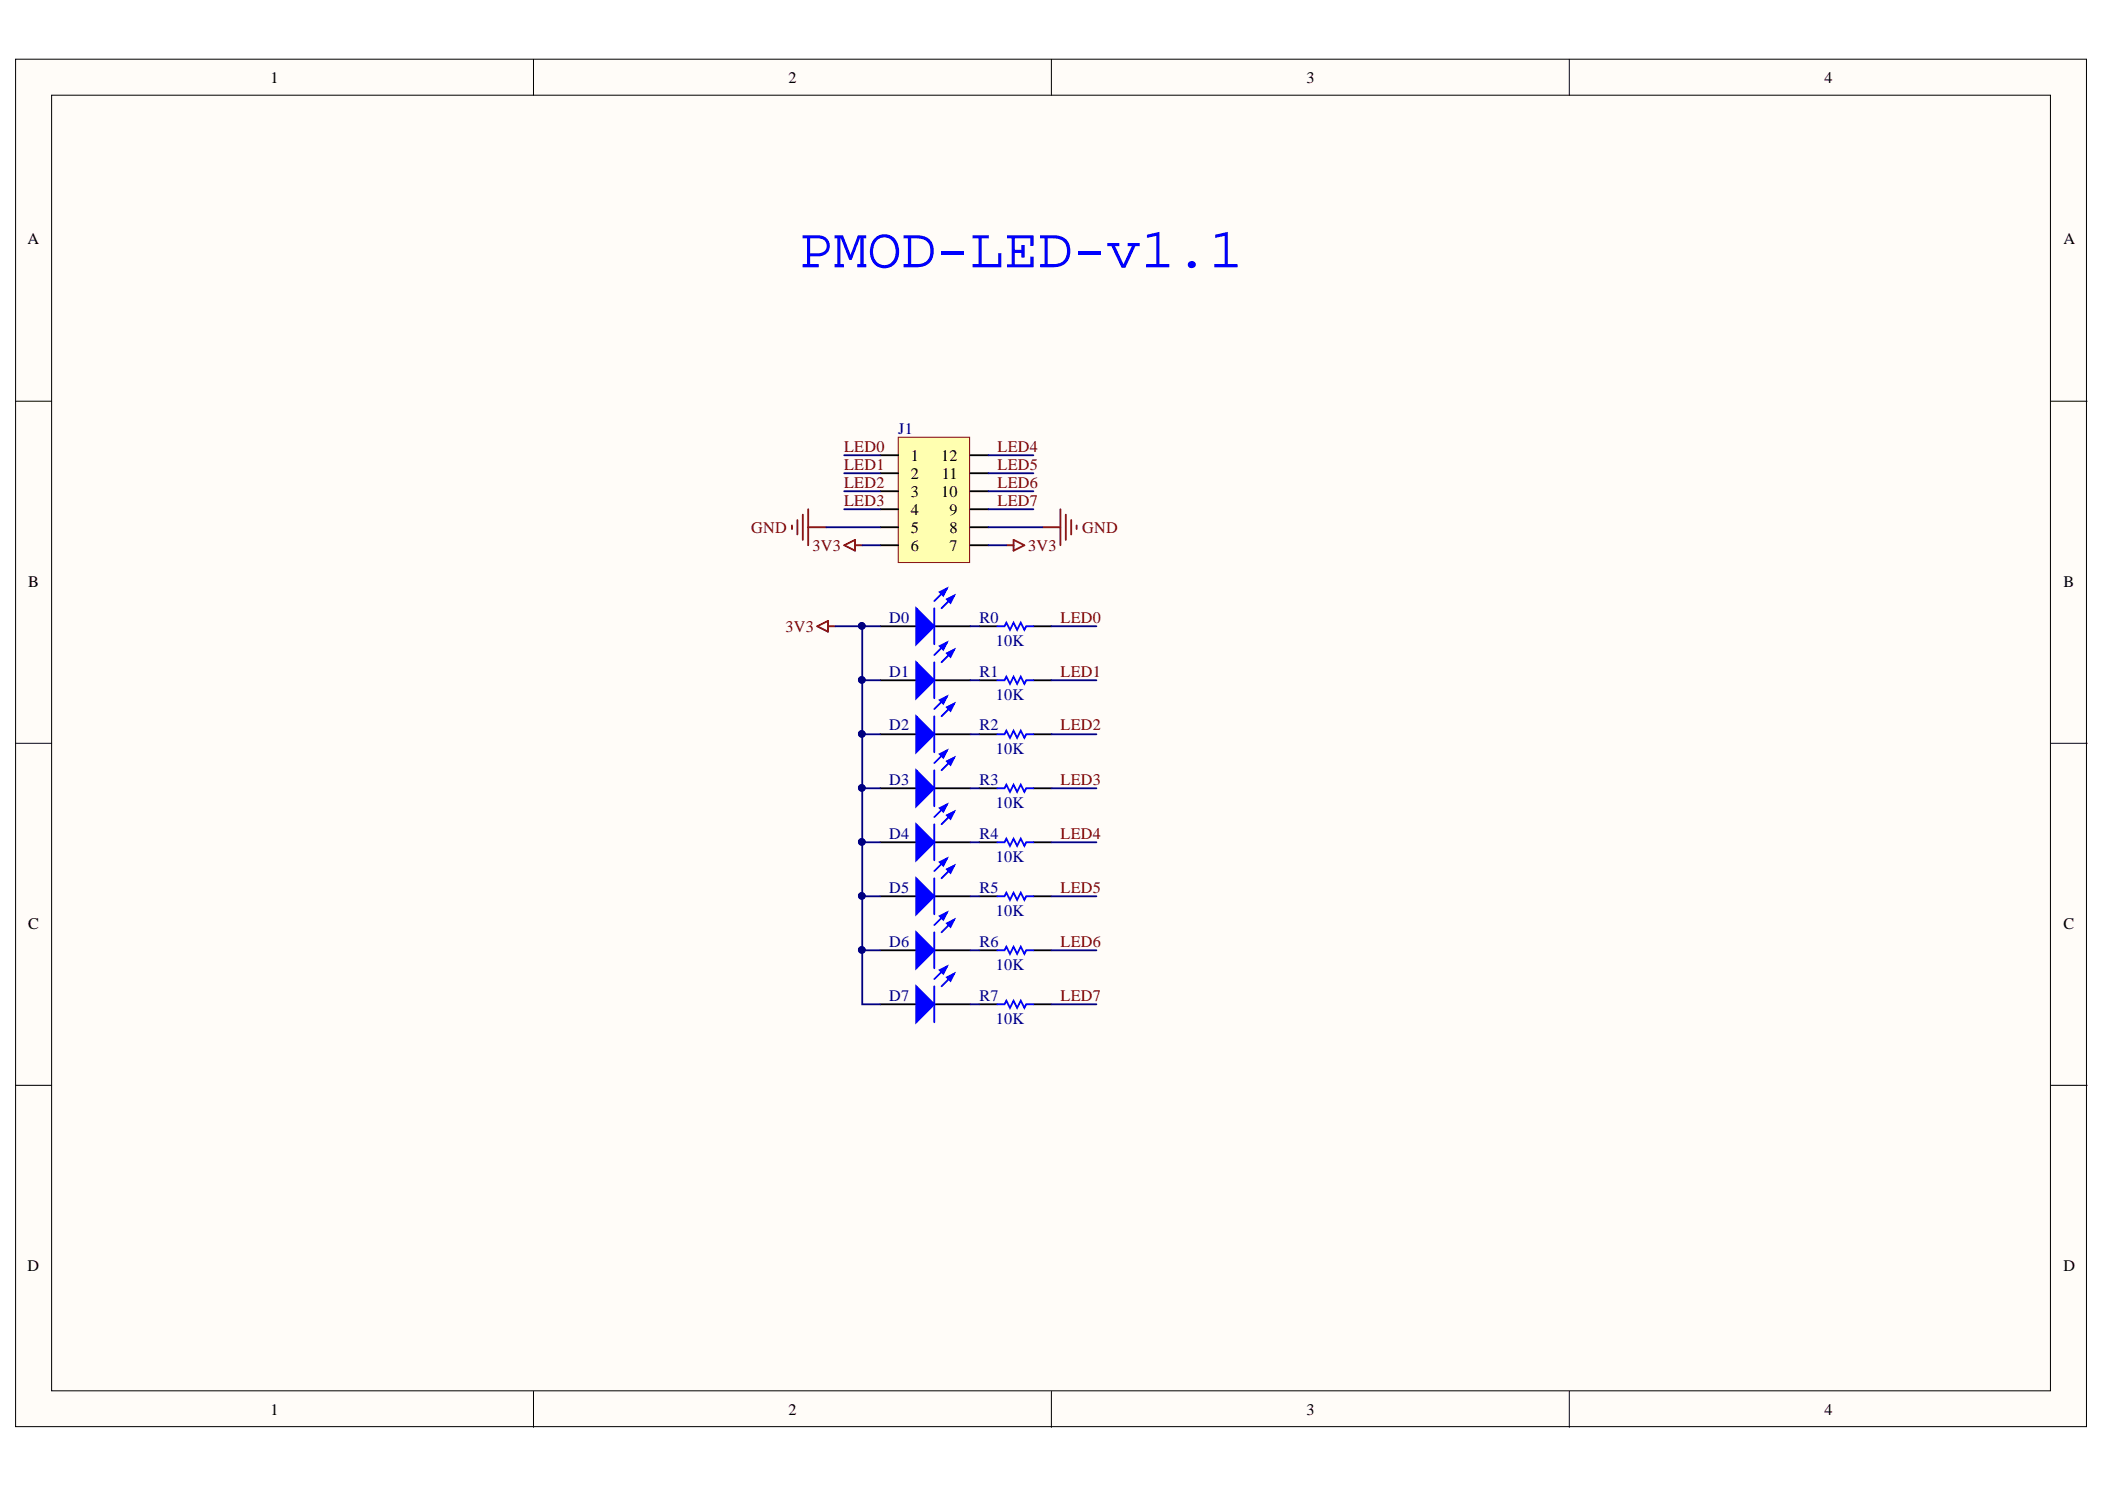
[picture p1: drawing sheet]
<svg xmlns="http://www.w3.org/2000/svg" width="297mm" height="210mm" viewBox="0 0 297 210" stroke-linecap="round" stroke-linejoin="round" font-family="sans-serif">
<g fill="#fffcf8" stroke="#000" stroke-width=".14">
<path d="M2.2 8.4h292.2v192.8h-292.2z"/>
<path d="M7.3 13.4h282v182.8h-282z"/>
</g>
<path d="M75.3 8.4v5M148.4 8.4v5M221.4 8.4v5M2.2 56.6h5.1M289.4 56.6h5.1M2.2 104.9h5.1M289.4 104.9h5.1M2.2 153.1h5.1M289.4 153.1h5.1M75.3 196.3v5M148.4 196.3v5M221.4 196.3v5" fill="none" stroke="#000" stroke-width=".14"/>
<path d="M126.8 61.7h10v17.7h-10z" fill="#ffffb0" stroke="#800000" stroke-width=".14"/>
<g fill="none" stroke="#000" stroke-width=".25">
<path d="M124.2 64.2h2.6M124.2 66.8h2.6M124.2 69.3h2.6M124.2 71.8h2.6M124.2 74.4h2.6M124.2 76.9h2.6M136.9 64.2h2.6M136.9 66.8h2.6M136.9 69.3h2.6M136.9 71.8h2.6M136.9 74.4h2.6M136.9 76.9h2.6"/>
<path d="M124.2 96h5.1M131.8 96h5.1"/>
</g>
<g fill="none" stroke="#800000" stroke-width=".25">
<path d="M111.8 74.1v.5M112.5 73.4v2M113.3 72.6v3.6M114 71.8v5.1M114 74.4h2.6M119.1 76.9l1.6-.7v1.5zM120.7 76.9h1M142 76.9h1M143 76.2l1.5 .7-1.5 .8zM147.1 74.4h2.5M149.6 71.8v5.1M150.4 72.6v3.6"/>
<path d="M151.2 73.4v2M151.9 74.1v.5"/>
</g>
<path d="M129.3 93.4l2.5 2.6-2.5 2.5z" fill="#00f"/>
<path d="M129.3 93.4l2.5 2.6-2.5 2.5zM133.6 90.6l-1.8 1.8M134.6 91.6l-1.7 1.8" fill="none" stroke="#00f" stroke-width=".25"/>
<path d="M133.6 92.2l1-.6-.5 1.1z" fill="#00f"/>
<path d="M133.6 92.2l1-.6-.5 1.1z" fill="none" stroke="#00f" stroke-width=".25"/>
<path d="M132.6 91.1l1-.5-.5 1z" fill="#00f"/>
<path d="M131.8 93.4v5.1M132.6 91.1l1-.5-.5 1zM140.7 96h1.1l.2-.5 .5 1 .5-1 .5 1 .5-1 .5 1 .3-.5h1" fill="none" stroke="#00f" stroke-width=".25"/>
<path d="M138.2 96h2.5M145.8 96h2.6M124.2 103.6h5.1M131.8 103.6h5.1" fill="none" stroke="#000" stroke-width=".25"/>
<path d="M129.3 101l2.5 2.6-2.5 2.5z" fill="#00f"/>
<path d="M133.6 98.2l-1.8 1.8M134.6 99.3l-1.7 1.7M129.3 101l2.5 2.6-2.5 2.5z" fill="none" stroke="#00f" stroke-width=".25"/>
<path d="M133.6 99.8l1-.5-.5 1z" fill="#00f"/>
<path d="M133.6 99.8l1-.5-.5 1z" fill="none" stroke="#00f" stroke-width=".25"/>
<path d="M132.6 98.8l1-.6-.5 1.1z" fill="#00f"/>
<path d="M132.6 98.8l1-.6-.5 1.1zM131.8 101v5.1M140.7 103.6h1.1l.2-.5 .5 1 .5-1 .5 1 .5-1 .5 1 .3-.5h1" fill="none" stroke="#00f" stroke-width=".25"/>
<path d="M124.2 111.2h5.1M131.8 111.2h5.1M138.2 103.6h2.5M145.8 103.6h2.6" fill="none" stroke="#000" stroke-width=".25"/>
<path d="M129.3 108.7l2.5 2.5-2.5 2.5z" fill="#00f"/>
<path d="M129.3 108.7l2.5 2.5-2.5 2.5zM133.6 105.9l-1.8 1.7M134.6 106.9l-1.7 1.8" fill="none" stroke="#00f" stroke-width=".25"/>
<path d="M133.6 107.4l1-.5-.5 1z" fill="#00f"/>
<path d="M133.6 107.4l1-.5-.5 1z" fill="none" stroke="#00f" stroke-width=".25"/>
<path d="M132.6 106.4l1-.5-.5 1z" fill="#00f"/>
<path d="M131.8 108.7v5M132.6 106.4l1-.5-.5 1zM140.7 111.2h1.1l.2-.5 .5 1 .5-1 .5 1 .5-1 .5 1 .3-.5h1" fill="none" stroke="#00f" stroke-width=".25"/>
<path d="M124.2 118.8h5.1M131.8 118.8h5.1M138.2 111.2h2.5M145.8 111.2h2.6" fill="none" stroke="#000" stroke-width=".25"/>
<path d="M129.3 116.3l2.5 2.5-2.5 2.6z" fill="#00f"/>
<path d="M129.3 116.3l2.5 2.5-2.5 2.6zM133.6 113.5l-1.8 1.8M134.6 114.5l-1.7 1.8" fill="none" stroke="#00f" stroke-width=".25"/>
<path d="M133.6 115l1-.5-.5 1z" fill="#00f"/>
<path d="M133.6 115l1-.5-.5 1z" fill="none" stroke="#00f" stroke-width=".25"/>
<path d="M132.6 114l1-.5-.5 1z" fill="#00f"/>
<path d="M131.8 116.3v5.1M132.6 114l1-.5-.5 1zM140.7 118.8h1.1l.2-.5 .5 1 .5-1 .5 1 .5-1 .5 1 .3-.5h1" fill="none" stroke="#00f" stroke-width=".25"/>
<path d="M138.2 118.8h2.5M145.8 118.8h2.6M124.2 126.4h5.1M131.8 126.4h5.1" fill="none" stroke="#000" stroke-width=".25"/>
<path d="M129.3 123.9l2.5 2.5-2.5 2.6z" fill="#00f"/>
<path d="M129.3 123.9l2.5 2.5-2.5 2.6zM133.6 121.1l-1.8 1.8M134.6 122.1l-1.7 1.8" fill="none" stroke="#00f" stroke-width=".25"/>
<path d="M133.6 122.6l1-.5-.5 1z" fill="#00f"/>
<path d="M133.6 122.6l1-.5-.5 1z" fill="none" stroke="#00f" stroke-width=".25"/>
<path d="M132.6 121.6l1-.5-.5 1z" fill="#00f"/>
<path d="M131.8 123.9v5.1M132.6 121.6l1-.5-.5 1zM140.7 126.4h1.1l.2-.5 .5 1 .5-1 .5 1 .5-1 .5 1 .3-.5h1" fill="none" stroke="#00f" stroke-width=".25"/>
<path d="M124.2 134.1h5.1M131.8 134.1h5.1M138.2 126.4h2.5M145.8 126.4h2.6" fill="none" stroke="#000" stroke-width=".25"/>
<path d="M129.3 131.5l2.5 2.6-2.5 2.5z" fill="#00f"/>
<path d="M129.3 131.5l2.5 2.6-2.5 2.5zM133.6 128.7l-1.8 1.8M134.6 129.7l-1.7 1.8" fill="none" stroke="#00f" stroke-width=".25"/>
<path d="M133.6 130.2l1-.5-.5 1.1z" fill="#00f"/>
<path d="M133.6 130.2l1-.5-.5 1.1z" fill="none" stroke="#00f" stroke-width=".25"/>
<path d="M132.6 129.2l1-.5-.5 1z" fill="#00f"/>
<path d="M131.8 131.5v5.1M132.6 129.2l1-.5-.5 1zM140.7 134.1h1.1l.2-.6 .5 1.1 .5-1.1 .5 1.1 .5-1.1 .5 1.1 .3-.5h1" fill="none" stroke="#00f" stroke-width=".25"/>
<path d="M138.2 134.1h2.5M145.8 134.1h2.6M124.2 141.7h5.1M131.8 141.7h5.1" fill="none" stroke="#000" stroke-width=".25"/>
<path d="M129.3 139.1l2.5 2.6-2.5 2.5z" fill="#00f"/>
<path d="M129.3 139.1l2.5 2.6-2.5 2.5zM133.6 136.3l-1.8 1.8M134.6 137.4l-1.7 1.7" fill="none" stroke="#00f" stroke-width=".25"/>
<path d="M133.6 137.9l1-.5-.5 1z" fill="#00f"/>
<path d="M133.6 137.9l1-.5-.5 1z" fill="none" stroke="#00f" stroke-width=".25"/>
<path d="M132.6 136.8l1-.5-.5 1.1z" fill="#00f"/>
<path d="M131.8 139.1v5.1M132.6 136.8l1-.5-.5 1.1zM140.7 141.7h1.1l.2-.5 .5 1 .5-1 .5 1 .5-1 .5 1 .3-.5h1" fill="none" stroke="#00f" stroke-width=".25"/>
<path d="M124.2 88.3h5.1M131.8 88.3h5.1M138.2 141.7h2.5M145.8 141.7h2.6" fill="none" stroke="#000" stroke-width=".25"/>
<path d="M129.3 85.8l2.5 2.5-2.5 2.6z" fill="#00f"/>
<path d="M129.3 85.8l2.5 2.5-2.5 2.6zM133.6 83l-1.8 1.8M134.6 84l-1.7 1.8" fill="none" stroke="#00f" stroke-width=".25"/>
<path d="M133.6 84.5l1-.5-.5 1z" fill="#00f"/>
<path d="M133.6 84.5l1-.5-.5 1z" fill="none" stroke="#00f" stroke-width=".25"/>
<path d="M132.6 83.5l1-.5-.5 1z" fill="#00f"/>
<path d="M131.8 85.8v5.1M132.6 83.5l1-.5-.5 1zM140.7 88.3h1.1l.2-.5 .5 1.1 .5-1.1 .5 1.1 .5-1.1 .5 1.1 .3-.6h1" fill="none" stroke="#00f" stroke-width=".25"/>
<path d="M138.2 88.3h2.5M145.8 88.3h2.6" fill="none" stroke="#000" stroke-width=".25"/>
<g fill="none" stroke="#000080" stroke-width=".25">
<path d="M116.6 74.4h7.6M119.1 64.2h5.1M119.1 66.8h5.1M119.1 71.8h5.1M119.1 69.3h5.1M121.7 76.9h2.5M139.5 64.2h6.3M139.5 76.9h2.5M139.5 74.4h7.6M139.5 66.8h6.3M139.5 71.8h6.3M139.5 69.3h6.3"/>
<path d="M117.9 88.3h6.3M121.7 88.3v53.4h2.5M121.7 96h2.5M136.9 96h1.3M136.9 88.3h1.3M148.4 96h6.3M148.4 88.3h6.3M121.7 103.6h2.5M121.7 111.2h2.5M121.7 118.8h2.5M136.9 103.6h1.3M136.9 111.2h1.3"/>
<path d="M136.9 118.8h1.3M148.4 103.6h6.3M148.4 111.2h6.3M148.4 118.8h6.3M121.7 126.4h2.5M121.7 134.1h2.5M136.9 126.4h1.3M136.9 134.1h1.3M148.4 126.4h6.3M148.4 134.1h6.3M136.9 141.7h1.3M148.4 141.7h6.3"/>
</g>
<g fill="#000080" stroke="#000080" stroke-width=".14">
<circle cx="121.6" cy="95.9" r=".46"/>
<circle cx="121.6" cy="103.5" r=".46"/>
<circle cx="121.6" cy="126.4" r=".46"/>
<circle cx="121.6" cy="134" r=".46"/>
<circle cx="121.6" cy="88.3" r=".46"/>
<circle cx="121.6" cy="111.1" r=".46"/>
<circle cx="121.6" cy="118.8" r=".46"/>
</g>
<path d="M115.3 88.3l1.5-.7v1.5zM116.8 88.3h1.1" fill="none" stroke="#800000" stroke-width=".25"/>
<text font-size="8" fill="#00f" x="112.8" y="37.7">PMOD-LED-v1.1</text>
<g font-size="2.3">
<text x="38.2" y="11.7">1</text>
<text x="111.2" y="11.7">2</text>
<text x="184.3" y="11.7">3</text>
<text x="257.4" y="11.7">4</text>
<text x="3.9" y="34.5">A</text>
<text x="291.2" y="34.5">A</text>
<text x="128.5" y="65">1</text>
<text x="132.8" y="65">12</text>
<text x="128.5" y="67.5">2</text>
<text x="128.5" y="70.1">3</text>
<text x="132.8" y="70.1">10</text>
<text x="132.9" y="67.5">11</text>
<text x="128.5" y="72.6">4</text>
<text x="128.5" y="75.1">5</text>
<text x="128.5" y="77.7">6</text>
<text x="134" y="77.7">7</text>
<text x="134" y="75.1">8</text>
<text x="134" y="72.6">9</text>
<text x="4" y="82.8">B</text>
<text x="291.2" y="82.8">B</text>
<text x="4" y="131">C</text>
<text x="291.2" y="131">C</text>
<text x="3.9" y="179.3">D</text>
<text x="291.2" y="179.3">D</text>
<text x="38.2" y="199.6">1</text>
<text x="111.2" y="199.6">2</text>
<text x="184.3" y="199.6">3</text>
<text x="257.4" y="199.6">4</text>
</g>
<g font-size="2.3" fill="#800000">
<text x="119.1" y="63.7">LED0</text>
<text x="140.8" y="63.7">LED4</text>
<text x="119.1" y="66.3">LED1</text>
<text x="119.1" y="68.8">LED2</text>
<text x="119.1" y="71.3">LED3</text>
<text x="140.8" y="66.3">LED5</text>
<text x="140.8" y="68.8">LED6</text>
<text x="140.8" y="71.3">LED7</text>
<text x="106" y="75.1">GND</text>
<text x="114.6" y="77.7">3V3</text>
<text x="145.1" y="77.7">3V3</text>
<text x="152.7" y="75.1">GND</text>
<text x="110.8" y="89.1">3V3</text>
<text x="149.7" y="87.8">LED0</text>
<text x="149.7" y="95.4">LED1</text>
<text x="149.7" y="103">LED2</text>
<text x="149.7" y="110.7">LED3</text>
<text x="149.7" y="118.3">LED4</text>
<text x="149.7" y="125.9">LED5</text>
<text x="149.7" y="133.6">LED6</text>
<text x="149.7" y="141.2">LED7</text>
</g>
<g font-size="2.3" fill="#000080">
<text x="126.7" y="61.2">J1</text>
<text x="125.5" y="87.8">D0</text>
<text x="138.2" y="87.8">R0</text>
<text x="125.5" y="95.4">D1</text>
<text x="138.2" y="95.4">R1</text>
<text x="140.5" y="91.1">10K</text>
<text x="140.5" y="98.7">10K</text>
<text x="125.5" y="103">D2</text>
<text x="138.2" y="103">R2</text>
<text x="140.5" y="106.4">10K</text>
<text x="125.5" y="110.7">D3</text>
<text x="138.2" y="110.7">R3</text>
<text x="125.5" y="118.3">D4</text>
<text x="138.2" y="118.3">R4</text>
<text x="140.5" y="114">10K</text>
<text x="125.5" y="125.9">D5</text>
<text x="138.2" y="125.9">R5</text>
<text x="140.5" y="121.6">10K</text>
<text x="140.5" y="129.2">10K</text>
<text x="125.5" y="133.6">D6</text>
<text x="138.2" y="133.6">R6</text>
<text x="140.5" y="136.9">10K</text>
<text x="125.5" y="141.2">D7</text>
<text x="138.2" y="141.2">R7</text>
<text x="140.5" y="144.5">10K</text>
</g>
</svg>
